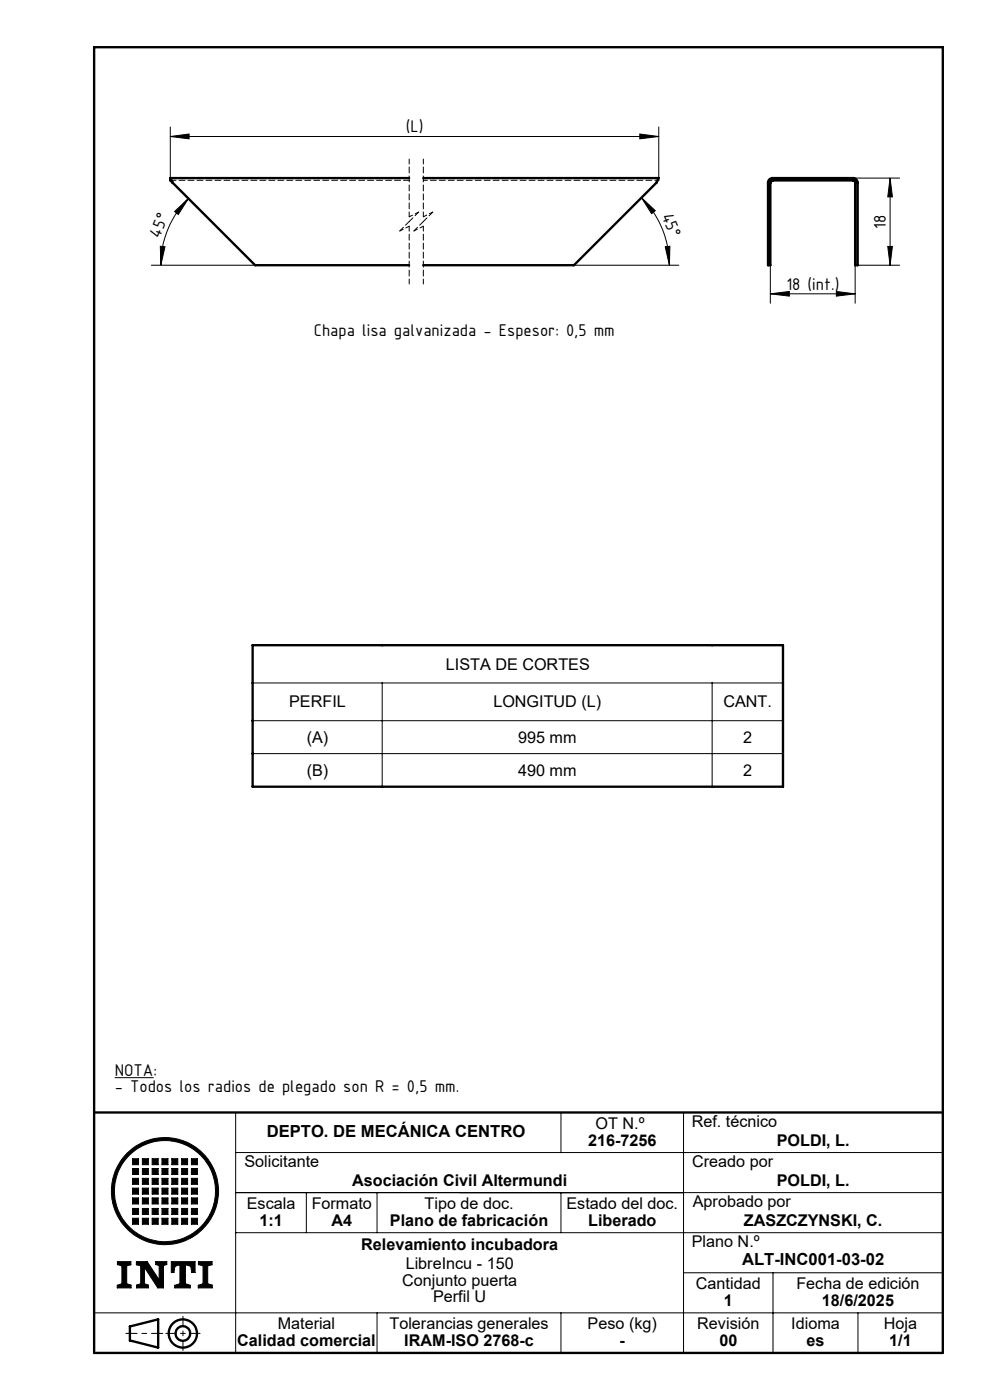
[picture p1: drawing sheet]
<svg xmlns="http://www.w3.org/2000/svg" width="210mm" height="297mm" viewBox="0 0 210 297" stroke-linecap="round" stroke-linejoin="round" font-family="sans-serif">
<g fill="none" stroke="#000" stroke-width=".21">
<path d="M36.1 29l4-.6v1.1zM36.1 26.9v10.9M36.1 29h103.6M135.7 28.4l4 .6-4 .5zM139.7 26.9v10.9M180.9 37.8h9.9M188.8 37.8v18.5M188.8 37.8l.5 4h-1zM32.1 56.3h22M34 52.2l1 .1-.9 4zM37 44.9l3-2.8-2.2 3.4zM40 42.1a20 20 0 0 0-5.9 14.2"/>
<path d="M121.7 56.3h22.3M136.1 41.9l2.9 2.8-.8 .6zM136.1 41.9a20.2 20.2 0 0 1 5.9 14.4M141.1 52.3l1-.1-.1 4.1zM163.4 56.3v8M181.4 56.3v8M181.9 56.3h8.9M188.3 52.3h1l-.5 4zM163.4 62.3l4-.5v1zM163.4 62.3h18M177.4 61.8l4 .5-4 .5zM53.6 144.9h112.5"/>
<path d="M53.6 152.9h112.5M53.6 159.9h112.5M81.1 144.9v22M151.1 144.9v22M20 236v51M24.3 228.6h8.3M50 236v51M119 236v8.5M149.2 236h-4.2v51M28.1 245.8h1.3v1.3h-1.3zM28.1 247.9h1.3v1.3h-1.3zM28.1 250h1.3v1.2h-1.3z"/>
<path d="M28.1 252.1h1.3v1.2h-1.3zM28.1 254.1h1.3v1.3h-1.3zM28.1 256.4h1.3v1.2h-1.3zM28.1 258.4h1.3v1.3h-1.3zM30.2 245.8h1.3v1.3h-1.3zM30.2 247.9h1.3v1.3h-1.3zM30.2 250h1.3v1.2h-1.3zM30.2 252.1h1.3v1.2h-1.3zM30.2 254.1h1.3v1.3h-1.3zM30.2 256.4h1.3v1.2h-1.3zM30.2 258.4h1.3v1.3h-1.3zM32.3 245.8h1.2v1.3h-1.2z"/>
<path d="M32.3 247.9h1.2v1.3h-1.2zM32.3 250h1.2v1.2h-1.2zM32.3 252.1h1.2v1.2h-1.2zM32.3 254.1h1.2v1.3h-1.2zM32.3 256.4h1.2v1.2h-1.2zM32.3 258.4h1.2v1.3h-1.2zM34.4 245.8h1.2v1.3h-1.2zM34.4 247.9h1.2v1.3h-1.2zM34.4 250h1.2v1.2h-1.2zM34.4 252.1h1.2v1.2h-1.2zM34.4 254.1h1.2v1.3h-1.2zM34.4 256.4h1.2v1.2h-1.2z"/>
<path d="M34.4 258.4h1.2v1.3h-1.2zM36.4 245.8h1.3v1.3h-1.3zM36.4 247.9h1.3v1.3h-1.3zM36.4 250h1.3v1.2h-1.3zM36.4 252.1h1.3v1.2h-1.3zM36.4 254.1h1.3v1.3h-1.3zM36.4 256.4h1.3v1.2h-1.3zM36.4 258.4h1.3v1.3h-1.3zM38.5 245.8h1.3v1.3h-1.3zM38.5 247.9h1.3v1.3h-1.3zM38.5 250h1.3v1.2h-1.3zM38.5 252.1h1.3v1.2h-1.3z"/>
<path d="M38.5 254.1h1.3v1.3h-1.3zM38.5 256.4h1.3v1.2h-1.3zM38.5 258.4h1.3v1.3h-1.3zM40.6 245.8h1.3v1.3h-1.3zM40.6 247.9h1.3v1.3h-1.3zM40.6 250h1.3v1.2h-1.3zM40.6 252.1h1.3v1.2h-1.3zM40.6 254.1h1.3v1.3h-1.3zM40.6 256.4h1.3v1.2h-1.3zM40.6 258.4h1.3v1.3h-1.3zM50 253h150M50 244.5h150"/>
<path d="M65 253v8.5M80 253v8.5M119 253v8.5M20 278.5h180M24.9 267.6h2.9v.7l-.9 .2v3.8l.9 .3v.6h-2.9v-.5l1-.4v-3.8l-1-.2zM28.9 267.6h2.3l2.6 3.9v-3l-.8-.3v-.6h2.4v.6l-.7 .3v4.7h-1.2l-2.8-4.3v3.4l.8 .3v.6h-2.5v-.6l.8-.3v-3.8l-.9-.2zM36.3 267.6h5.1v2.3h-.7l-.2-1.3-1.2-.3v4l1.1 .4v.5h-3.3v-.5l1.1-.4v-4l-1.1 .3-.2 1.3h-.6zM42.1 267.6h2.9v.7l-.9 .2v3.8l.9 .3v.6h-2.9v-.5l1-.4v-3.8l-1-.2zM50 261.5h150M80 278.5v8.5M119 278.5v8.5M145 270h55"/>
<path d="M164 270v17M182 278.5v8.5"/>
<circle cx="35" cy="252.7" r="11.4"/>
<circle cx="35" cy="252.7" r="10.7"/>
</g>
<g fill="none" stroke="#000" stroke-width=".5">
<path d="M20 10h180v277h-180zM36.1 37.8l.5 1M36.1 37.8v.5l.5 .5M36.1 37.8h50.7M36.6 38.8l17.5 17.5h32.7M89.8 37.8h49.9l-.5 1-17.5 17.5h-31.9M162.9 38.8h.5M162.9 38.8v17.5h.5v-17.5M163.9 38.3h-.3l-.2 .5M163.9 37.8a.96 .96 0 0 0-1 1M163.9 37.8v.5M163.9 37.8h17"/>
<path d="M163.9 38.3h17M180.9 37.8a1.01 1.01 0 0 1 1 1M180.9 38.3l.5 .2v.3M180.9 37.8v.5M181.4 38.8h.5M181.4 38.8v17.5h.5v-17.5M53.6 136.9h112.5v30h-112.5zM20 236h180M27.6 281.4l5.9-1.5v6l-5.9-1.5z"/>
<circle cx="38.8" cy="282.9" r="3"/>
<circle cx="38.8" cy="282.9" r="1.55"/>
</g>
<path d="M26.7 282.9h7.8" fill="none" stroke="#000" stroke-width=".21" stroke-dasharray="6.1 1 1 1" stroke-dashoffset="3.7"/>
<path d="M38.8 279.2v7.3M35.2 282.9h7.2" fill="none" stroke="#000" stroke-width=".21" stroke-dasharray="6.1 1 1 1" stroke-dashoffset="4"/>
<g fill="#000">
<path d="M24.9 267.6v.7l1 .2v3.8l-1 .4v.5h2.9v-.6l-.9-.3v-3.8l.9-.2v-.7zM36.3 267.6v2.3h.6l.2-1.3 1.1-.3v4l-1.1 .4v.5h3.3v-.5l-1.1-.4v-4l1.2 .3 .2 1.3h.7v-2.3zM42.1 267.6v.7l1 .2v3.8l-1 .4v.5h2.9v-.6l-.9-.3v-3.8l.9-.2v-.7zM28.1 258.4v1.3h1.3v-1.3zM30.2 258.4v1.3h1.3v-1.3zM32.3 258.4v1.3h1.2v-1.3zM34.4 258.4v1.3h1.2v-1.3zM36.4 258.4v1.3h1.3v-1.3zM38.5 258.4v1.3h1.3v-1.3zM40.6 258.4v1.3h1.3v-1.3zM40.6 256.4v1.2h1.3v-1.2zM40.6 254.1v1.3h1.3v-1.3zM38.5 254.1v1.3h1.3v-1.3zM38.5 256.4v1.2h1.3v-1.2zM36.4 256.4v1.2h1.3v-1.2zM36.4 254.1v1.3h1.3v-1.3zM34.4 254.1v1.3h1.2v-1.3zM34.4 256.4v1.2h1.2v-1.2zM32.3 256.4v1.2h1.2v-1.2zM32.3 254.1v1.3h1.2v-1.3zM30.2 254.1v1.3h1.3v-1.3zM30.2 256.4v1.2h1.3v-1.2zM28.1 256.4v1.2h1.3v-1.2zM28.1 254.1v1.3h1.3v-1.3zM28.1 252.1v1.2h1.3v-1.2zM30.2 252.1v1.2h1.3v-1.2zM32.3 252.1v1.2h1.2v-1.2zM34.4 252.1v1.2h1.2v-1.2zM36.4 252.1v1.2h1.3v-1.2zM38.5 252.1v1.2h1.3v-1.2zM40.6 252.1v1.2h1.3v-1.2zM40.6 250v1.2h1.3v-1.2zM38.5 250v1.2h1.3v-1.2zM36.4 250v1.2h1.3v-1.2zM34.4 250v1.2h1.2v-1.2zM32.3 250v1.2h1.2v-1.2zM30.2 250v1.2h1.3v-1.2zM28.1 250v1.2h1.3v-1.2zM28.1 247.9v1.3h1.3v-1.3zM30.2 247.9v1.3h1.3v-1.3zM32.3 247.9v1.3h1.2v-1.3zM34.4 247.9v1.3h1.2v-1.3zM36.4 247.9v1.3h1.3v-1.3zM38.5 247.9v1.3h1.3v-1.3zM40.6 247.9v1.3h1.3v-1.3zM40.6 245.8v1.3h1.3v-1.3zM38.5 245.8v1.3h1.3v-1.3zM36.4 245.8v1.3h1.3v-1.3zM34.4 245.8v1.3h1.2v-1.3zM32.3 245.8v1.3h1.2v-1.3zM30.2 245.8v1.3h1.3v-1.3zM28.1 245.8v1.3h1.3v-1.3zM24.3 252.7a10.7 10.7 0 0 1 21.4 0 10.7 10.7 0 0 1-21.4 0zM23.6 252.7a11.4 11.4 0 0 0 22.8 0 11.4 11.4 0 0 0-22.8 0z" fill-rule="evenodd"/>
<path d="M28.9 267.6h2.3l2.6 3.9v-3l-.8-.3v-.6h2.4v.6l-.7 .3v4.7h-1.2l-2.8-4.3v3.4l.8 .3v.6h-2.5v-.6l.8-.3v-3.8l-.9-.2z" fill-rule="evenodd"/>
</g>
<path d="M86.8 33.7v12.3M89.8 33.7v12.3M86.8 47l-2 2M86.8 48v12.2M88.8 45l-2 2M89.8 47l-2 2M89.8 48v12.2M91.8 45l-2 2" fill="none" stroke="#000" stroke-width=".21" stroke-dasharray="1.3 .6" stroke-dashoffset=".2"/>
<path d="M84.8 49l2-1M86.8 46l2-1M87.8 49l2-1M89.8 46l2-1" fill="none" stroke="#000" stroke-width=".21" stroke-dasharray="1.3 .6" stroke-dashoffset=".5"/>
<g fill="#000">
<path d="M36.1 29l4-.6v1.1zM135.7 28.4l4 .6-4 .5z"/>
<path d="M188.8 37.8l.5 4h-1zM188.3 52.3h1l-.5 4z"/>
<path d="M37 44.9l3-2.8-2.2 3.4zM34 52.2l1 .1-.9 4z"/>
<path d="M141.1 52.3l1-.1-.1 4.1zM136.1 41.9l2.9 2.8-.8 .6z"/>
<path d="M163.4 62.3l4-.5v1zM177.4 61.8l4 .5-4 .5z"/>
</g>
<path d="M89.8 38.2h49.9M139.2 38.7l.5-.5" fill="none" stroke="#000" stroke-width=".21" stroke-dasharray="1.3 .6" stroke-dashoffset=".4"/>
<path d="M139.7 38.2v-.5" fill="none" stroke="#000" stroke-width=".21" stroke-dasharray="1.3 .6"/>
<path d="M36.1 38.2h50.7" fill="none" stroke="#000" stroke-width=".21" stroke-dasharray="1.3 .6" stroke-dashoffset=".1"/>
<g font-size="3.9">
<text x="86.1" y="28">(L)</text>
<text x="140.3" y="45.7" transform="rotate(68 140.3 45.7)">45°</text>
<text x="33.8" y="50.7" transform="rotate(-68 33.8 50.7)">45°</text>
<text x="187.9" y="48.5" transform="rotate(-90 187.9 48.5)">18</text>
<text x="166.8" y="61.4">18 (int.)</text>
<text x="66.6" y="71.4">Chapa lisa galvanizada - Espesor: 0,5 mm</text>
<text x="24.3" y="228.2">NOTA:</text>
<text x="24.3" y="231.7">- Todos los radios de plegado son R = 0,5 mm.</text>
</g>
<g font-size="3.5">
<text x="56.6" y="241.2">DEPTO. DE MECÁNICA CENTRO</text>
<text x="157.4" y="268.5">ALT-INC001-03-02</text>
</g>
<g font-size="3.4">
<text x="94.6" y="142">LISTA DE CORTES</text>
<text x="61.3" y="150">PERFIL</text>
<text x="104.7" y="150">LONGITUD (L)</text>
<text x="153.4" y="150">CANT.</text>
<text x="65.1" y="157.5">(A)</text>
<text x="109.9" y="157.5">995 mm</text>
<text x="157.6" y="157.5">2</text>
<text x="65.1" y="164.5">(B)</text>
<text x="109.9" y="164.5">490 mm</text>
<text x="157.6" y="164.5">2</text>
<text x="126.3" y="239.5">OT N.º</text>
<text x="146.7" y="239.1">Ref. técnico</text>
<text x="124.8" y="243">216-7256</text>
<text x="164.8" y="243">POLDI, L.</text>
<text x="51.9" y="247.5">Solicitante</text>
<text x="74.7" y="251.6">Asociación Civil Altermundi</text>
<text x="146.8" y="247.5">Creado por</text>
<text x="164.8" y="251.6">POLDI, L.</text>
<text x="52.4" y="256.5">Escala</text>
<text x="66.1" y="256.5">Formato</text>
<text x="90" y="256.5">Tipo de doc.</text>
<text x="120.2" y="256.5">Estado del doc.</text>
<text x="147" y="256">Aprobado por</text>
<text x="55" y="260">1:1</text>
<text x="70.3" y="260">A4</text>
<text x="82.7" y="260">Plano de fabricación</text>
<text x="124.8" y="260">Liberado</text>
<text x="157.8" y="260">ZASZCZYNSKI, C.</text>
<text x="76.6" y="265.1">Relevamiento incubadora</text>
<text x="86.1" y="269.3">LibreIncu - 150</text>
<text x="146.7" y="264.5">Plano N.º</text>
<text x="85.3" y="272.8">Conjunto puerta</text>
<text x="147.6" y="273.5">Cantidad</text>
<text x="168.9" y="273.5">Fecha de edición</text>
<text x="58.9" y="282">Material</text>
<text x="82.6" y="282">Tolerancias generales</text>
<text x="91.9" y="276.3">Perfil U</text>
<text x="124.6" y="282">Peso (kg)</text>
<text x="147.9" y="282">Revisión</text>
<text x="153.5" y="277">1</text>
<text x="167.8" y="282">Idioma</text>
<text x="174.4" y="277">18/6/2025</text>
<text x="187.5" y="282">Hoja</text>
<text x="50.3" y="285.5">Calidad comercial</text>
<text x="85.8" y="285.5">IRAM-ISO 2768-c</text>
<text x="131.4" y="285.5">-</text>
<text x="152.6" y="285.5">00</text>
<text x="171.1" y="285.5">es</text>
<text x="188.6" y="285.5">1/1</text>
</g>
</svg>
